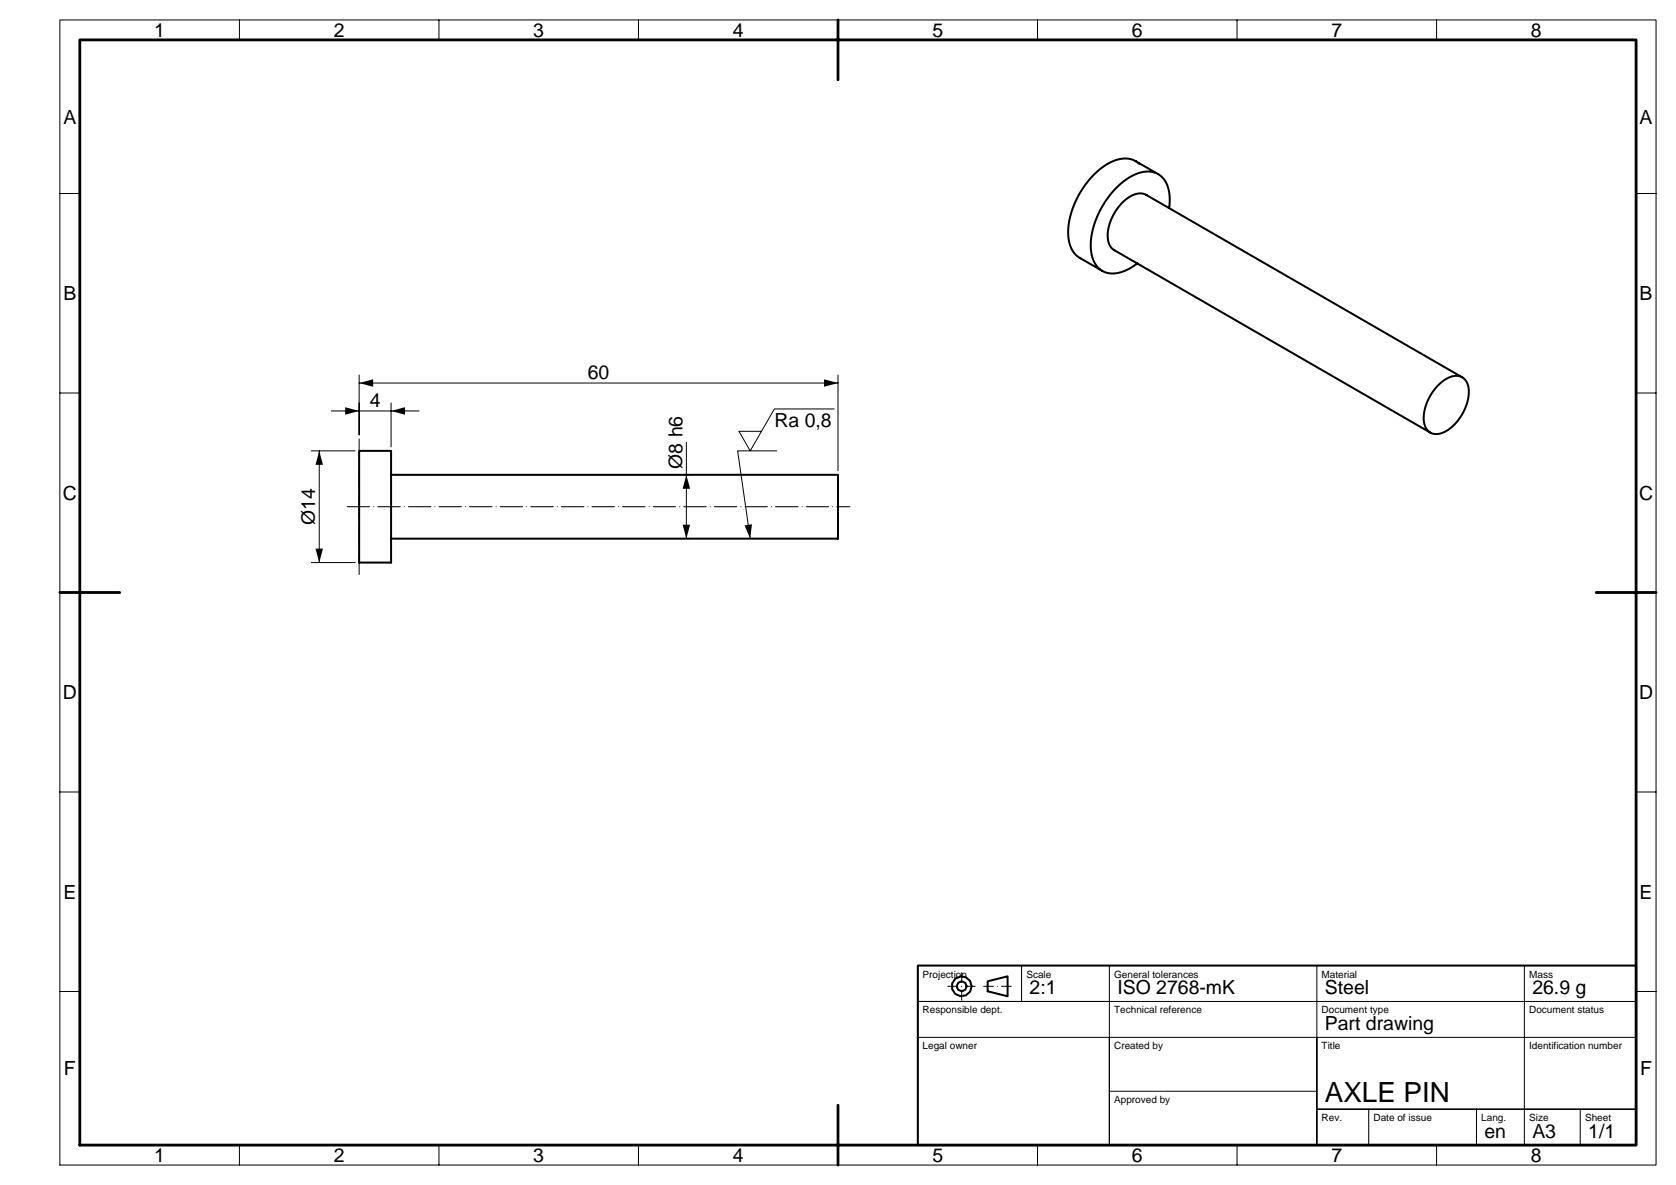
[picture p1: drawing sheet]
<svg xmlns="http://www.w3.org/2000/svg" width="420mm" height="297mm" viewBox="0 0 420 297" stroke-linecap="round" stroke-linejoin="round" font-family="sans-serif">
<path d="M90 96l3.5-.9v1.8zM206.5 95.1l3.5 .9-3.5 .9zM80 113l.9 3.5h-1.8zM86.5 102.1l3.5 .9-3.5 .9zM98 103l3.5-.9v1.8zM172 119l.9 3.5h-1.8zM171.1 131.5h1.8l-.9 3.5zM186.6 131.7l1.8-.3-.4 3.6zM79.1 137.5h1.8l-.9 3.5z" fill="#000"/>
<g fill="none" stroke="#000" stroke-width=".25">
<path d="M15 5h400v287h-400zM60 5v5M110 5v5M160 5v5M210 5v5M260 5v5M310 5v5M360 5v5M15 48.5h5M410 48.5h5M15 98.5h5M90 94v15v-8"/>
<path d="M90 96h120M210 94v24M410 98.5h5M78 113h11M80 113v28M83 103h22M98 101v11M99 119h75M172 110.9v24.1M194.7 113h-9.9l3.2 22M209 102.5h-14.9l-6.1 10.5-2.8-4.9h5.6M99 135h75"/>
<path d="M15 148.5h5M78 141h11M410 148.5h5M15 198.5h5M410 198.5h5M15 248.5h5M256 242v9M278 242v9M330 242v45v-27M382 242v45M410 251v-9h-180v45h180v-36h-180h48v36v-27h132M410 248.5h5"/>
<path d="M230 260h48M278 273.5h52M330 278h80zM343 278v9M370 278v9M396 278v9M60 287v5M110 287v5M160 287v5M210 287v5M260 287v5M310 287v5"/>
<path d="M360 287v5"/>
</g>
<path d="M237.5 247.2h7M241 250.7v-7M246.5 247.2h7" fill="none" stroke="#000" stroke-width=".25" stroke-dasharray="2.4 1 0 1"/>
<path d="M87 127h126" fill="none" stroke="#000" stroke-width=".25" stroke-dasharray="5.6 1 0 1"/>
<path d="M90 110v34" fill="none" stroke="#000" stroke-width=".25" stroke-dasharray="5.2 1 0 1"/>
<g fill="none" stroke="#000" stroke-width=".5">
<path d="M284.6 40.4l5.6 3.2M284.8 40.5a7.5 7.5 0 0 0-8.2 1.2 21.6 21.6 0 0 0-8.9 17.9 6.3 6.3 0 0 0 3 5.1M285.3 40.9l.2 .2M287.2 48.8l79.2 45.8a5.2 5.2 0 0 1 1.4 5.9 11.2 11.2 0 0 1-7.2 8.2l-1.3 .1-.9-.4M287.4 48.9a5 5 0 0 0-5.9 1.6 11.4 11.4 0 0 0-3.7 10.3l.6 1.2 .9 .8M289.4 43.3a9.3 9.3 0 0 0-8.5 2.7 21.5 21.5 0 0 0-7.5 16.8 6.8 6.8 0 0 0 2.2 4.7M290.2 43.6a7.8 7.8 0 0 1 2.9 7.9l-.1 .6M270.6 64.6l5.6 3.3M279.2 62.7l79.2 45.7M285 66a9 9 0 0 1-8 2.2l-.9-.4M365.9 94.3a6.5 6.5 0 0 0-6.3 3.2 10.4 10.4 0 0 0-2.5 9.4l1 1.3M98 119v22h-8v-28h8v6h112v16h-112"/>
<path d="M230 242h180v45h-180zM247.5 245.9l5-1.2v5l-5-1.2z"/>
<circle cx="241" cy="247.2" r="2.5"/>
<circle cx="241" cy="247.2" r="1.25"/>
</g>
<path d="M20 10h390v277h-390zM210 5v15M15 148.5h15M400 148.5h15M210 277v15" fill="none" stroke="#000" stroke-width=".7"/>
<text font-size="7" x="332" y="276.2">AXLE PIN</text>
<g font-size="4.9">
<text x="38.6" y="9.3">1</text>
<text x="83.6" y="9.3">2</text>
<text x="133.6" y="9.3">3</text>
<text x="183.6" y="9.3">4</text>
<text x="233.6" y="9.3">5</text>
<text x="283.6" y="9.3">6</text>
<text x="333.6" y="9.3">7</text>
<text x="383.6" y="9.3">8</text>
<text x="15.9" y="31">A</text>
<text x="410.9" y="31">A</text>
<text x="15.9" y="75.2">B</text>
<text x="410.9" y="75.2">B</text>
<text x="147.3" y="95">60</text>
<text x="92.6" y="102">4</text>
<text x="194.1" y="107">Ra 0,8</text>
<text x="171" y="117.5" transform="rotate(-90 171 117.5)">Ø8 h6</text>
<text x="15.7" y="125.3">C</text>
<text x="410.7" y="125.3">C</text>
<text x="79" y="131.6" transform="rotate(-90 79 131.6)">Ø14</text>
<text x="15.7" y="175.3">D</text>
<text x="410.7" y="175.3">D</text>
<text x="15.9" y="225.3">E</text>
<text x="410.9" y="225.3">E</text>
<text x="258" y="249.2">2:1</text>
<text x="280" y="249.2">ISO 2768-mK</text>
<text x="332" y="249.2">Steel</text>
<text x="384" y="249.2">26.9 g</text>
<text x="332" y="258.2">Part drawing</text>
<text x="16" y="269.5">F</text>
<text x="411" y="269.5">F</text>
<text x="372" y="285.2">en</text>
<text x="384" y="285.2">A3</text>
<text x="398" y="285.2">1/1</text>
<text x="38.6" y="291.3">1</text>
<text x="83.6" y="291.3">2</text>
<text x="133.6" y="291.3">3</text>
<text x="183.6" y="291.3">4</text>
<text x="233.6" y="291.3">5</text>
<text x="283.6" y="291.3">6</text>
<text x="333.6" y="291.3">7</text>
<text x="383.6" y="291.3">8</text>
</g>
<g font-size="2.5">
<text x="231.2" y="245">Projection</text>
<text x="257.2" y="245">Scale</text>
<text x="279.2" y="245">General tolerances</text>
<text x="331.2" y="245">Material</text>
<text x="383.2" y="245">Mass</text>
<text x="231.2" y="254">Responsible dept.</text>
<text x="279.2" y="254">Technical reference</text>
<text x="331.2" y="254">Document type</text>
<text x="383.2" y="254">Document status</text>
<text x="231.2" y="263">Legal owner</text>
<text x="279.2" y="263">Created by</text>
<text x="331.2" y="263">Title</text>
<text x="383.2" y="263">Identification number</text>
<text x="279.2" y="276.5">Approved by</text>
<text x="331.2" y="281">Rev.</text>
<text x="344.2" y="281">Date of issue</text>
<text x="371.2" y="281">Lang.</text>
<text x="383.2" y="281">Size</text>
<text x="397.2" y="281">Sheet</text>
</g>
</svg>
